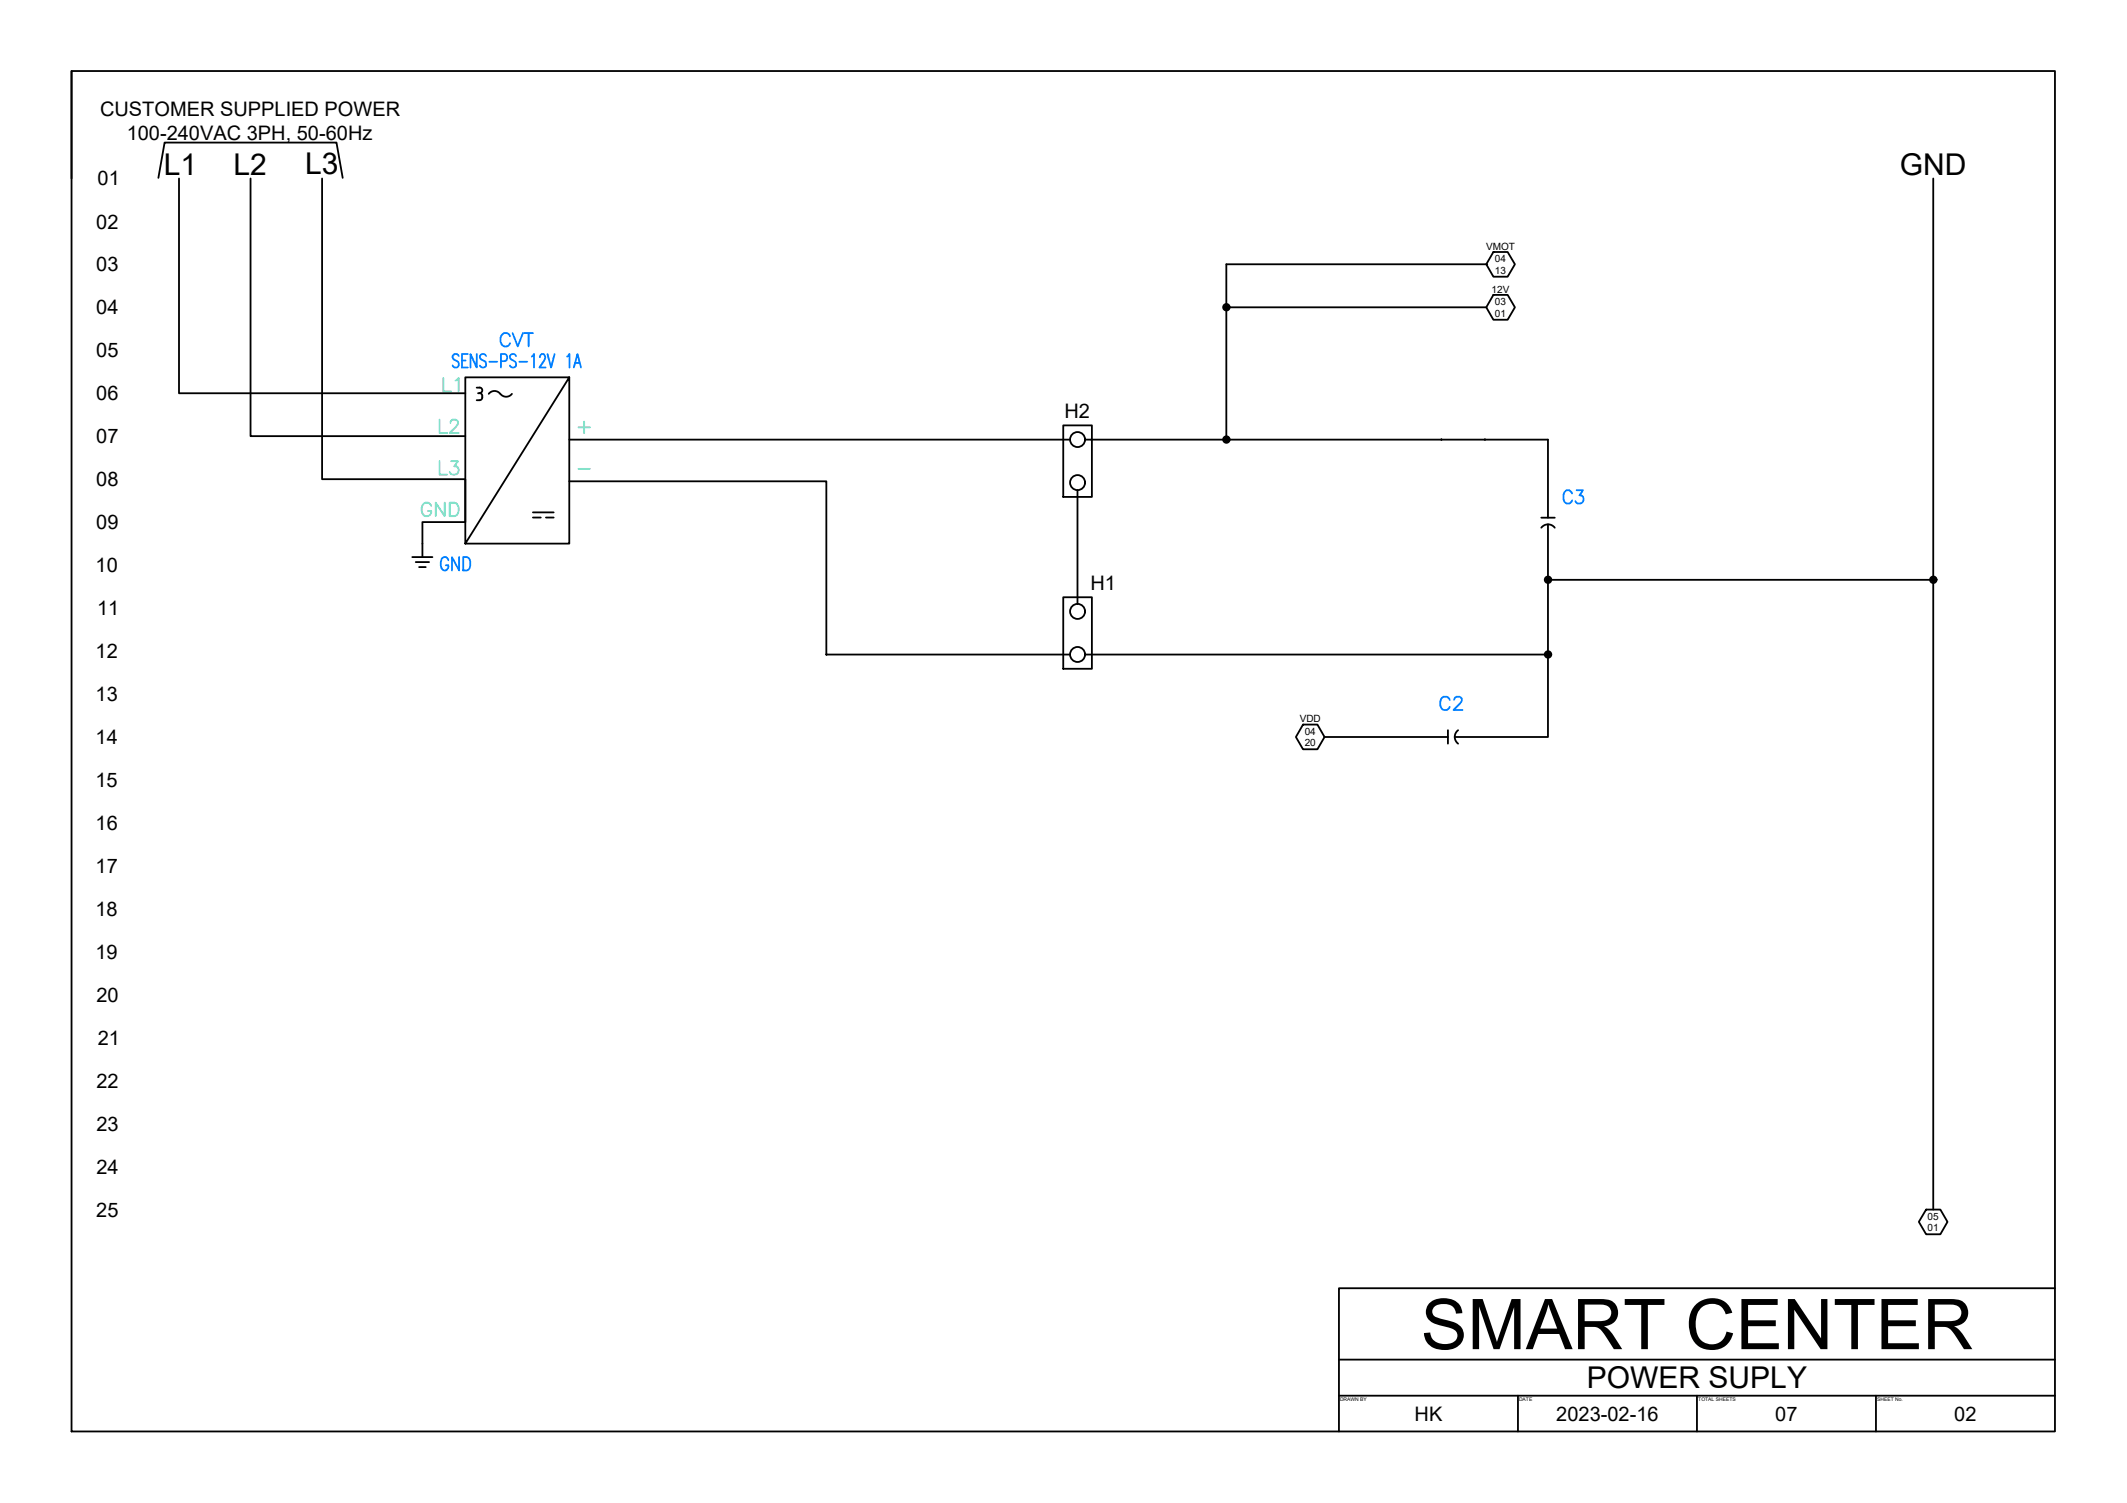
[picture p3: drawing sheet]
<svg xmlns="http://www.w3.org/2000/svg" width="297mm" height="210mm" viewBox="0 0 297 210" stroke-linecap="round" stroke-linejoin="round" font-family="sans-serif">
<g fill="none" stroke="#000" stroke-width=".25">
<path d="M10 9.9h277v190h-277zM10 9.9v15M22.1 24.8l.9-4.9h24l.9 4.9M25 24.9v30h40M35 24.9v36h30M45 24.9v42h20v6h-6v3M207.6 36.9h.1M207.6 36.9h-36.3v24.5M208.6 35.2h1.9l1.1 1.7-1.1 1.7h-1.9l-1-1.7zM270 24.9v144M66.6 54.1h.4M66.8 54.9h.2"/>
<path d="M67 54.1a.39 .39 0 0 1 .4 .4 .39 .39 0 0 1-.4 .4 .51 .51 0 0 1 .4 .5 .51 .51 0 0 1-.4 .5h-.4M68.3 55a1.01 1.01 0 0 1 1.6 0M69.9 55a1.01 1.01 0 0 0 1.6 0M79.5 52.7h-14.5v23.2h14.5v-23.2l-14.5 23.2M148.5 59.4h4v10h-4zM171.3 42.9h36.3M208.6 41.2h1.9l1.1 1.7-1.1 1.8h-1.9l-1-1.8zM57.6 77.8h2.8M58.1 78.5h1.8M58.5 79.2h1M74.4 71.6h2.9M74.4 72.3h1.1"/>
<path d="M76.2 72.3h1.1M79.5 67.2h35.9v24.2M79.5 61.4h69.9M150.5 68.4v16M151.5 61.4h64.7v10.9M152.4 61.4h.1M201.3 61.4h.1M207.3 61.4h.1M215.2 72.3h1.9M215.2 73.7a1.17 1.17 0 0 1 1.9 0M216.2 73.2v29.7h-13M115.4 91.4h.1"/>
<path d="M115.4 91.4h34M148.5 83.4h4v10h-4zM151.5 91.4h64.7M216.2 81h53.8M182 101.2h2l1 1.7-1 1.7h-2l-1-1.7zM185 102.9h17.2M202.2 102v1.9M203.6 102a1.17 1.17 0 0 0 0 1.9M269 168.9h2l1 1.7-1 1.8h-2l-1-1.8zM287 179.9h-100v20M187 189.9h100M187 194.9h100"/>
<path d="M212 194.9v5M237 194.9v5M262 194.9v5"/>
<circle cx="171.3" cy="42.9" r=".46"/>
<circle cx="171.3" cy="42.9" r=".29"/>
<circle cx="171.3" cy="42.9" r=".14"/>
<circle cx="150.5" cy="67.4" r="1.05"/>
<circle cx="150.5" cy="61.4" r="1.05"/>
<circle cx="171.3" cy="61.4" r=".46"/>
<circle cx="171.3" cy="61.4" r=".29"/>
<circle cx="171.3" cy="61.4" r=".14"/>
<circle cx="201.3" cy="61.4" r=".03"/>
<circle cx="207.4" cy="61.4" r=".03"/>
<circle cx="115.4" cy="91.4" r=".03"/>
<circle cx="150.5" cy="91.4" r="1.05"/>
<circle cx="150.5" cy="85.4" r="1.05"/>
<circle cx="216.2" cy="91.4" r=".46"/>
<circle cx="216.2" cy="81" r=".46"/>
<circle cx="216.2" cy="91.4" r=".29"/>
<circle cx="216.2" cy="81" r=".29"/>
<circle cx="216.2" cy="91.4" r=".14"/>
<circle cx="216.2" cy="81" r=".14"/>
<circle cx="270" cy="81" r=".46"/>
<circle cx="270" cy="81" r=".29"/>
<circle cx="270" cy="81" r=".14"/>
</g>
<path d="M64.1 49.7a.44 .44 0 0 0-.7-.2 .44 .44 0 0 0-.1 .7l.5 .2a.47 .47 0 0 1 .2 .8 .47 .47 0 0 1-.8-.2M65.3 49.4h-.8v1.9M66.6 49.4v1.9l-.9-1.9v1.9M76.5 49.4l.5 1.9 .4-1.9M79.2 49.8l.3-.4v1.9M80.1 51.3l.5-1.9 .5 1.9M80.3 50.7h.7" fill="none" stroke="#007fff" stroke-width=".25"/>
<path d="M80.8 59.7h1.6M81.6 58.9v1.6" fill="none" stroke="#6eddc1" stroke-width=".25"/>
<text font-size="9.8" x="198.4" y="188.4">SMART CENTER</text>
<g font-size="5.3" fill="#007fff">
<text x="68.8" y="49.7">CVT</text>
<text x="200" y="100.5">C2</text>
</g>
<text font-size="5.3" fill="#6eddc1" x="57.5" y="73.4">GND</text>
<g font-size="4.9" fill="#6eddc1">
<text x="60.7" y="55.7">L1</text>
<text x="60.3" y="61.7">L2</text>
<text x="60.3" y="67.4">L3</text>
</g>
<g font-size="4.9" fill="#007fff">
<text x="217" y="71.6">C3</text>
<text x="60.3" y="80.8">GND</text>
</g>
<g font-size="4.2">
<text x="22.9" y="24.4">L1</text>
<text x="32.6" y="24.4">L2</text>
<text x="42.6" y="24.4">L3</text>
<text x="265.3" y="24.4">GND</text>
<text x="221.6" y="193.9">POWER SUPLY</text>
</g>
<g font-size="2.8">
<text x="14" y="16.2">CUSTOMER SUPPLIED POWER</text>
<text x="17.7" y="19.5">100-240VAC 3PH, 50-60Hz</text>
<text x="13.6" y="25.9">01</text>
<text x="13.4" y="31.9">02</text>
<text x="13.4" y="37.9">03</text>
<text x="13.4" y="43.9">04</text>
<text x="13.4" y="49.9">05</text>
<text x="13.4" y="55.9">06</text>
<text x="148.7" y="58.4">H2</text>
<text x="13.4" y="61.9">07</text>
<text x="13.4" y="67.9">08</text>
<text x="13.4" y="73.9">09</text>
<text x="13.4" y="79.9">10</text>
<text x="152.3" y="82.4">H1</text>
<text x="13.5" y="85.9">11</text>
<text x="13.4" y="91.9">12</text>
<text x="13.4" y="97.9">13</text>
<text x="13.4" y="103.9">14</text>
<text x="13.3" y="109.9">15</text>
<text x="13.4" y="115.9">16</text>
<text x="13.4" y="121.9">17</text>
<text x="13.3" y="127.9">18</text>
<text x="13.3" y="133.9">19</text>
<text x="13.5" y="139.9">20</text>
<text x="13.7" y="145.9">21</text>
<text x="13.5" y="151.9">22</text>
<text x="13.5" y="157.9">23</text>
<text x="13.5" y="163.9">24</text>
<text x="13.4" y="169.9">25</text>
<text x="197.5" y="198.4">HK</text>
<text x="217.3" y="198.4">2023-02-16</text>
<text x="247.9" y="198.4">07</text>
<text x="272.9" y="198.4">02</text>
</g>
<text font-size="2.6" fill="#6eddc1" x="79.7" y="66.7">-</text>
<g font-size="1.4">
<text x="207.5" y="34.9">VMOT</text>
<text x="208.3" y="40.9">12V</text>
<text x="208.8" y="36.6">04</text>
<text x="208.8" y="38.2">13</text>
<text x="208.8" y="42.6">03</text>
<text x="208.8" y="44.2">01</text>
<text x="181.5" y="100.9">VDD</text>
<text x="182.2" y="102.6">04</text>
<text x="182.2" y="104.2">20</text>
<text x="269.2" y="170.3">05</text>
<text x="269.2" y="172">01</text>
</g>
<g font-size=".7">
<text x="187.1" y="195.6">DRAWN BY</text>
<text x="212.1" y="195.6">DATE</text>
<text x="237.2" y="195.6">TOTAL SHEETS</text>
<text x="262.1" y="195.6">SHEET No.</text>
</g>
</svg>
